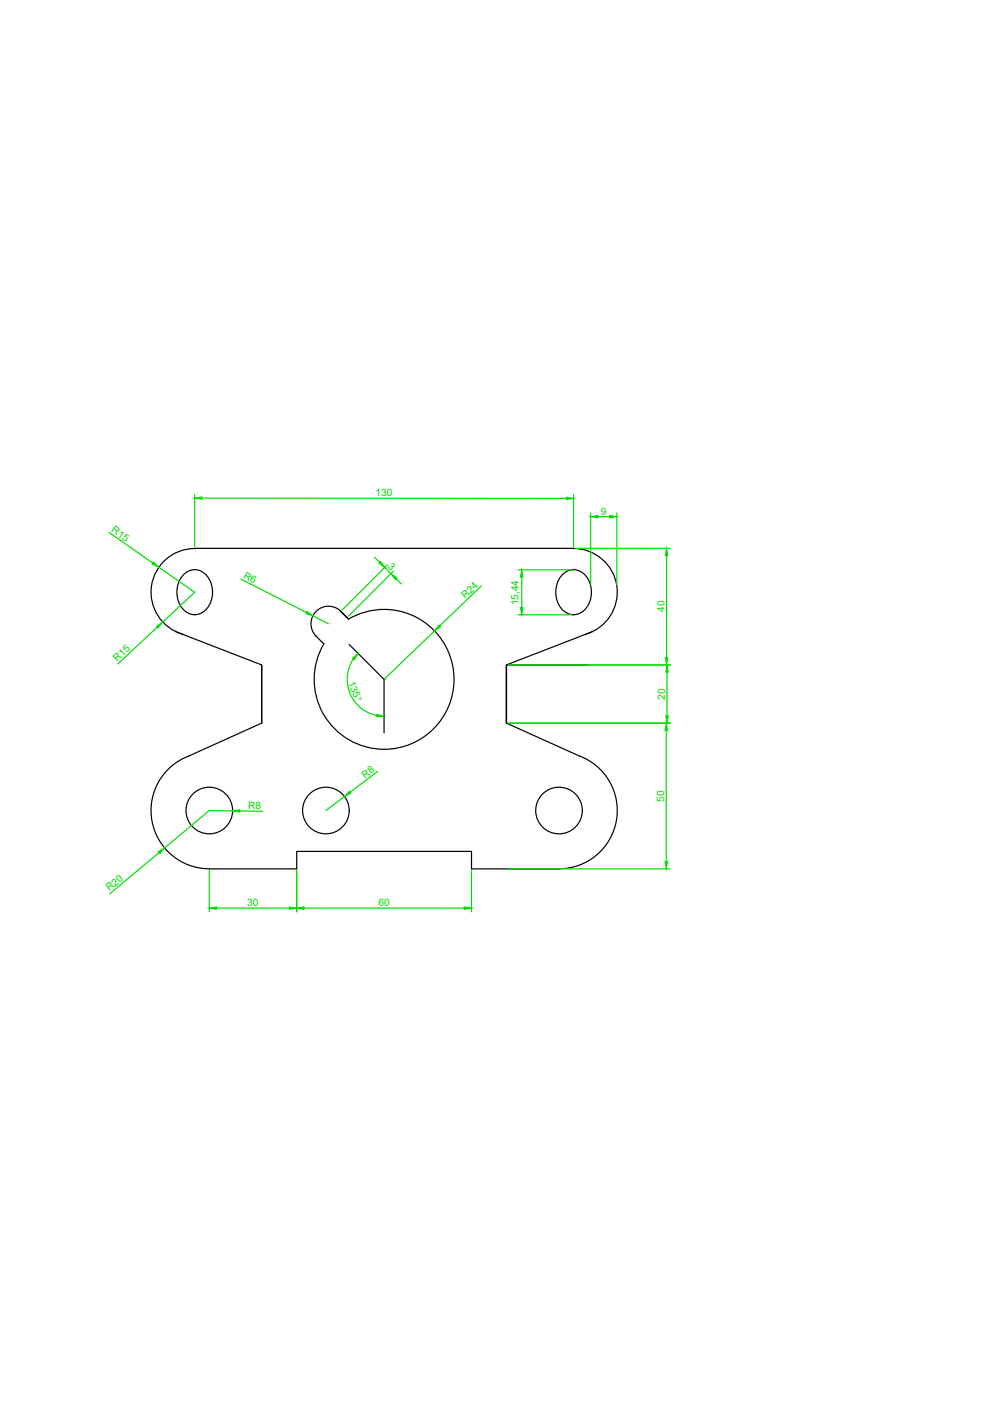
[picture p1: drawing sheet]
<svg xmlns="http://www.w3.org/2000/svg" width="210mm" height="297mm" viewBox="0 0 210 297" stroke-linecap="round" stroke-linejoin="round" font-family="sans-serif">
<!-- layer: 0 -->
<g fill="none" stroke="#000" stroke-width=".25">
<path d="M37.2 133.9l18.3 7.1v12.3v-12.3M37.6 124.3h.1M38.7 134.5a9.3 9.3 0 0 1-6.6-10.2 9.3 9.3 0 0 1 9.2-8h80.3a9.3 9.3 0 0 1 9.2 7.9 9.3 9.3 0 0 1-6.6 10.3M38.9 121.9a3.4 3.4 0 0 1 5.6 1.2 5.3 5.3 0 0 1-1.9 6.9 3.6 3.6 0 0 1-4.9-2.8 5.7 5.7 0 0 1 1.2-5.3zM67 134.9l1.7 1.6M72.3 129.6a3.7 3.7 0 0 0-5.3 0 3.7 3.7 0 0 0 0 5.3M73.6 130.9l-1.3-1.3 1.6 1.7M73.9 131.3a14.8 14.8 0 0 1 22.1 10.1 14.8 14.8 0 0 1-17.2 17.2 14.8 14.8 0 0 1-10.1-22.1M74 136.6l7.4 7.4v11.4M119.2 121.9a3.4 3.4 0 0 1 5.7 1.2 5.3 5.3 0 0 1-2 6.9 3.6 3.6 0 0 1-4.8-2.8 5.7 5.7 0 0 1 1.1-5.3zM125.7 133.9l-18.3 7.1v12.3l15.4 7a12.4 12.4 0 0 1 7.9 13.8 12.4 12.4 0 0 1-12.2 10.1h-18.5v-3.7h-37.1v3.7h-18.5a12.4 12.4 0 0 1-12.2-10.2 12.4 12.4 0 0 1 7.9-13.7l15.4-7M81.4 144h.1"/>
<path d="M107.4 141v12.3v-12.3h17.3"/>
<circle cx="44.4" cy="171.8" r="4.9"/>
<circle cx="69.1" cy="171.8" r="4.9"/>
<circle cx="118.5" cy="171.8" r="4.9"/>
</g>
<!-- layer: dim -->
<g fill="none" stroke="#0d0" stroke-width=".25">
<path d="M23.1 112.9l9.3 6.5M41.3 104.8v11.1M42.8 105.6l77.3 .1M79.4 118.1l1.1 1.1M82.1 119.8l-9.6 9.6M121.6 104.9v11M122 116.3h20.1M125.2 108.8v15.1M126.8 109.5h2.4M130.8 108.8v15.1M141.3 117.8v21.6M33.4 133l-8.4 7.8"/>
<path d="M33.7 120.3l7.6 5.3-6.8 6.3M51.1 122.8l13.9 7.1M66.3 130.6l3.3 1.7M74.9 139.7a7.8 7.8 0 0 0 5 12M81.6 120.3l1.3 1.3M83.4 121.1l-9.5 9.6M84 122.7l1.1 1.1M92.1 133.8l-10.7 10.2M102 124.3l-8.8 8.4M109.8 120.8h11.4M109.8 130.4h11.4M110.6 122.4v6.4"/>
<path d="M107.8 141h34.4M107.8 153.3h34.4M141.3 154.9v27.8M141.4 142.5v9.3M49.3 171.9h-4.9l-9.5 7.9M50.8 171.9l4.9 .1M73 168.9l-3.9 3M80.1 163.5l-5.8 4.4M33.7 180.8l-10.4 8.7M44.4 184.6v8.7M45.9 192.5h15.5M62.9 184.6v8.7"/>
<path d="M64.5 192.5h33.9M100 184.6v8.7M107.8 184.2h34.2"/>
</g>
<g fill="#0d0" stroke="#0d0" stroke-width=".21">
<path d="M141.3 116.3l.3 1.5h-.5z"/>
<path d="M141.1 139.4h.5l-.3 1.6z"/>
<path d="M141.4 141l.3 1.5h-.5z"/>
<path d="M141.2 151.8h.5l-.3 1.5z"/>
<path d="M129.2 109.3l1.6 .2-1.6 .3z"/>
<path d="M125.2 109.5l1.6-.2v.5z"/>
<path d="M141.3 153.3l.2 1.6h-.5z"/>
<path d="M141 182.7h.5l-.2 1.5z"/>
<path d="M62.9 192.5l1.6-.2v.5z"/>
<path d="M98.4 192.3l1.6 .2-1.6 .3z"/>
<path d="M61.4 192.3l1.5 .2-1.5 .3z"/>
<path d="M44.4 192.5l1.5-.2v.5z"/>
<path d="M93.1 132.5l.3 .4-1.3 .9z"/>
<path d="M80.3 119.4l.4-.4 .9 1.3z"/>
<path d="M82.9 121.6l1.3 .9-.4 .4z"/>
<path d="M74.7 139.6l1.2-1.1-.8 1.4z"/>
<path d="M79.9 151.5l1.5 .4-1.5 .1z"/>
<path d="M74.1 167.8l.3 .4-1.4 .7z"/>
<path d="M49.3 171.9l1.5-.2v.5z"/>
<path d="M33.5 180.6l1.4-.8-1 1.2z"/>
<path d="M33.2 132.8l1.3-.9-1 1.2z"/>
<path d="M32.6 119.2l1.1 1.1-1.4-.7z"/>
<path d="M41.3 105.6l1.5-.2v.5z"/>
<path d="M120.1 105.4l1.5 .3-1.5 .2z"/>
<path d="M65.1 129.6l1.2 1-1.4-.5z"/>
<path d="M110.6 120.8l.3 1.6h-.6z"/>
<path d="M110.3 128.8h.6l-.3 1.6z"/>
</g>
<g font-size="2.2" fill="#0d0">
<text x="79.6" y="105.2">130</text>
<text x="23.5" y="112.7" transform="rotate(35 23.5 112.7)">R15</text>
<text x="127.4" y="109.1">9</text>
<text x="51.5" y="122.5" transform="rotate(27 51.5 122.5)">R6</text>
<text x="82.1" y="120.3" transform="rotate(45 82.1 120.3)">3</text>
<text x="98.7" y="126.9" transform="rotate(-44 98.7 126.9)">R24</text>
<text x="109.9" y="128.3" transform="rotate(-90 109.9 128.3)">15,44</text>
<text x="140.9" y="129.8" transform="rotate(-90 140.9 129.8)">40</text>
<text x="24.8" y="140.3" transform="rotate(-43 24.8 140.3)">R15</text>
<text x="73.7" y="144.8" transform="rotate(67 73.7 144.8)">135°</text>
<text x="141" y="148.3" transform="rotate(-90 141 148.3)">20</text>
<text x="77.4" y="165.1" transform="rotate(-37 77.4 165.1)">R8</text>
<text x="52.6" y="171.6" transform="rotate(1 52.6 171.6)">R8</text>
<text x="140.8" y="170" transform="rotate(-90 140.8 170)">50</text>
<text x="23.2" y="189" transform="rotate(-40 23.2 189)">R20</text>
<text x="52.4" y="192.1">30</text>
<text x="80.2" y="192.1">60</text>
</g>
</svg>
